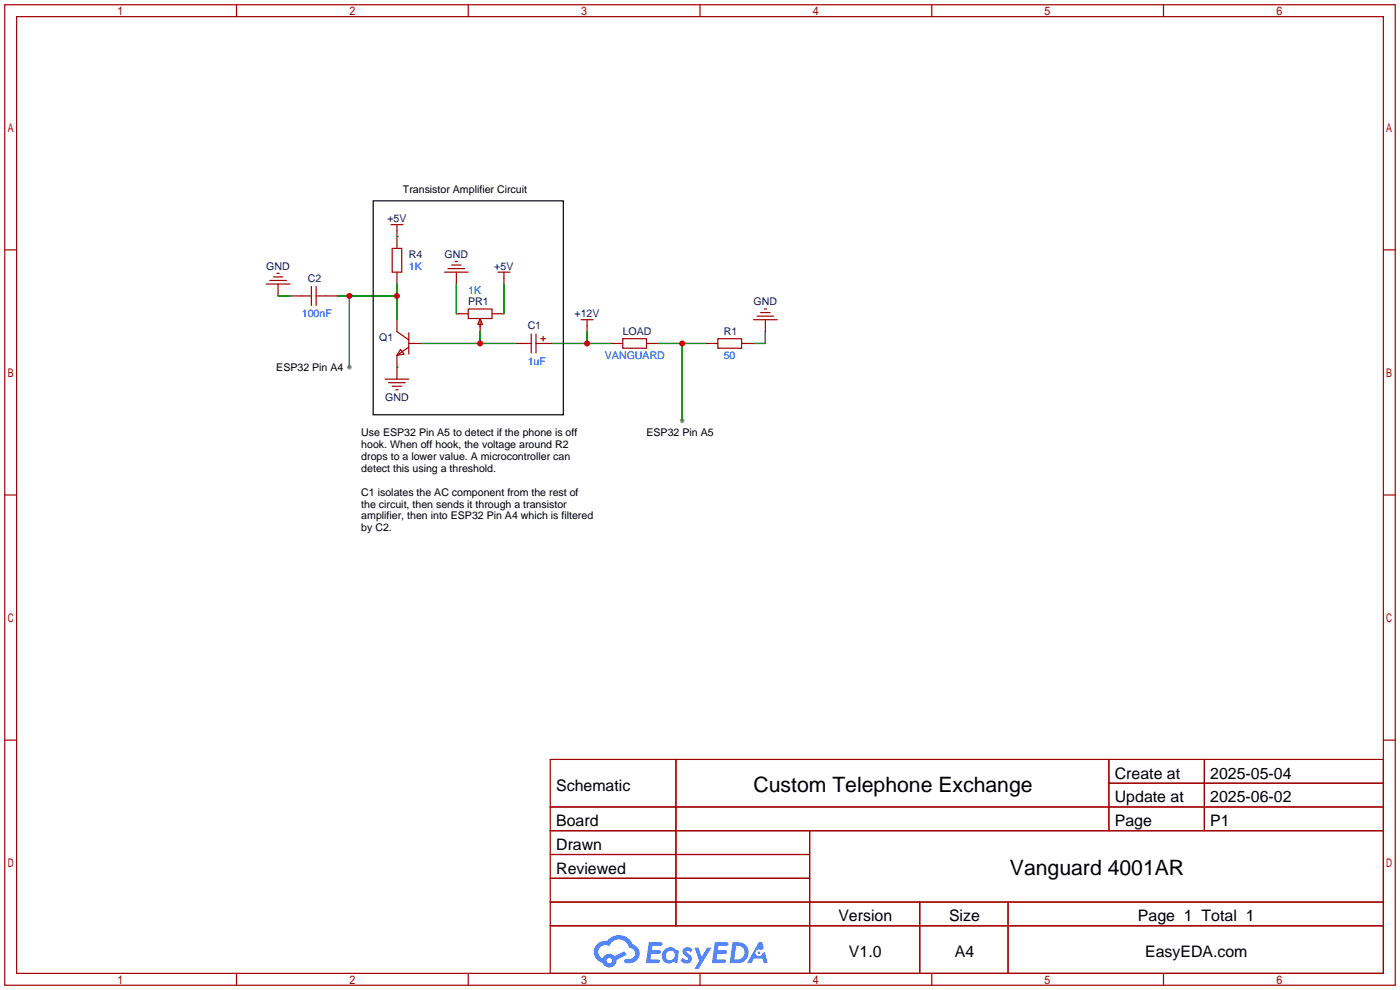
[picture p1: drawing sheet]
<svg xmlns="http://www.w3.org/2000/svg" width="299mm" height="212mm" viewBox="0 0 299 212" stroke-linecap="round" stroke-linejoin="round" font-family="sans-serif">
<g fill="#999">
<circle cx="74.7" cy="78.5" r=".51"/>
<circle cx="145.8" cy="89.9" r=".51"/>
</g>
<g fill="none" stroke="#a10000" stroke-width=".25">
<path d="M1 1h297.2v209.6h-297.2zM3.6 3.6h292.1v204.4h-292.1zM50.5 1v2.6M100.1 1v2.6M149.6 1v2.6M199.1 1v2.6M248.7 1v2.6M1 53.4h2.6M295.7 53.4h2.5M1 105.8h2.6M295.7 105.8h2.5M1 158.2h2.6"/>
<path d="M295.7 158.2h2.5M117.6 162.3h178.1v45.7h-178.1zM117.6 172.5h178.1M117.6 177.5h178.1M144.5 162.3v35.6M173 177.5v30.5M237 162.3v15.2M237 167.4h58.7M257.4 162.3v15.2M117.6 182.6h55.4M117.6 192.8h178.1M117.6 187.7h55.4"/>
<path d="M117.6 197.9h178.1M196.6 192.8v15.2M215.4 192.8v15.2M50.5 208v2.6M100.1 208v2.6M149.6 208v2.6M199.1 208v2.6M248.7 208v2.6"/>
</g>
<g fill="#5487ff">
<path d="M146.2 202.7a1.3 1.3 0 0 1 1.8 .3l-.4 .6a.54 .54 0 0 0-.9-.2l.1 .2a1.28 1.28 0 0 1 .8 2 1.53 1.53 0 0 1-2.2-.3l.5-.6 .8 .5a.31 .31 0 0 0 .4-.3 .31 .31 0 0 0-.3-.4 1.12 1.12 0 0 1-.6-1.8z"/>
<path d="M148.5 202.5h.8l.7 2 1.1-2h1l-2.8 4.6h-.9l1-1.7z"/>
<path d="M138.7 201.4h1.6a1.31 1.31 0 0 1 1.3 .2 .4 .4 0 0 1-.4 .5l-1.8 .1-.1 .9h1.7a.4 .4 0 0 1 .3 .4 .4 .4 0 0 1-.4 .4h-1.7l-.2 1.2h1.4a.46 .46 0 0 1 .5 0 .46 .46 0 0 1 .1 .5l-.3 .2h-2.7z"/>
<path d="M152.8 201.4h1.6a1.32 1.32 0 0 1 1.3 .2 .39 .39 0 0 1-.4 .5l-1.7 .1-.2 .9h1.7a.4 .4 0 0 1 .3 .4 .4 .4 0 0 1-.4 .4h-1.7l-.2 1.2h1.4a.46 .46 0 0 1 .5 0 .46 .46 0 0 1 .1 .5l-.3 .2h-2.7z"/>
<path d="M162.2 201.4h.7l.4 1.3-.7 .4a.75 .75 0 0 0-1.1 .3 .75 .75 0 0 0 .5 1 .75 .75 0 0 0 .9-.7l.6-.2 .6 2.3h-.9l-.2-.9h-1.9l-.5 .9h-.9z"/>
<path d="M156.6 201.4l-.7 4.4h1.5a2.27 2.27 0 0 0 2.6-2.2 2.27 2.27 0 0 0-2.7-2.2zM157.3 202.1a1.5 1.5 0 0 1 1.8 1.6 1.5 1.5 0 0 1-1.9 1.4h-.3z"/>
<path d="M142 203a1.6 1.6 0 0 0-.3 2.3 1.6 1.6 0 0 0 2.3 .2l.8 .3 .3-2.4-.2-.3-.4-.1a1.58 1.58 0 0 0-2.5 0zM142.6 203.5a.98 .98 0 0 1 1.6 .4 .98 .98 0 0 1-1.1 1.3 .94 .94 0 0 1-.8-.7 .94 .94 0 0 1 .3-1z"/>
<path d="M127.6 201.8a2.37 2.37 0 0 0 1.2 4 1.54 1.54 0 0 0 1.7 1 1.54 1.54 0 0 0 1.3-1.6l2.1-1.1-.4-.8-2.1 1a1.57 1.57 0 0 0-2.6 .5 1.5 1.5 0 0 1-.7-2.1 1.5 1.5 0 0 1 2.1-.5 2.23 2.23 0 0 1 2.3-1.4 2.23 2.23 0 0 1 2 1.8 1.16 1.16 0 0 1 1.3 1.1 1.16 1.16 0 0 1-1.1 1.2h-.7a.47 .47 0 0 0-.6 .4 .47 .47 0 0 0 .4 .5 2.17 2.17 0 0 0 2.6-.9 2.17 2.17 0 0 0-.4-2.7l-.8-.4a3.2 3.2 0 0 0-5.4-.7l-1.2 .1zM129.7 205.3a.58 .58 0 0 1 1.1 0 .58 .58 0 0 1-1.1 0z"/>
<circle cx="162.2" cy="203.6" r=".28"/>
</g>
<g fill="none" stroke="#a10000" stroke-width=".25">
<path d="M57.7 59.9h3.5M58.4 59.2h2.1M59.2 58.4h.5M83.6 48h2.5M83.8 53.1h2.1v5.1h-2.1zM84.8 48v5.1M84.8 58.2v2.5M95 58.2h5.1M95.8 57.4h3.5M96.5 56.6h2.1M97.3 55.9h.5M97.5 58.2v2.5"/>
<path d="M106.4 58.2h2.6M107.7 58.2v2.5M56.9 60.7h5.1M59.4 60.7v2.5M62 63.2h4.5M66.5 61.2v4.1M67.6 63.2h4.5M67.6 61.2v4.1M84.8 68.3v2.6l2.6 1.7M84.8 75.9v5.1M85.6 74.7l.8 1-1.6 .2zM87.4 73.4h2.5"/>
<path d="M87.4 74.2l-2.6 1.7M87.4 71.1v4.6M97.5 67.1h2.6M100.1 66h5.1v2.1h-5.1zM102.6 68.1l.5 1.2h-1zM102.6 68.3v2.6M105.2 67.1h2.5M110.2 73.4h3.3M113.5 71.4v4M114.6 73.4h3.3M114.6 71.4v4M115.6 72.4h1"/>
<path d="M116.1 71.9v1M124.2 68.3h2.5M125.5 68.3v2.6M130.6 73.4h2.5M133.1 72.4h5.1v2h-5.1zM138.2 73.4h2.5M150.9 73.4h2.5M153.4 72.4h5.1v2h-5.1zM158.5 73.4h2.5M161 68.3h5.1M161.8 67.6h3.6M162.6 66.8h2"/>
<path d="M163.3 66h.5M163.6 68.3v2.6M82.3 81h5.1M83.1 81.8h3.5M83.8 82.5h2.1M84.6 83.3h.5"/>
</g>
<g fill="none" stroke="#008700" stroke-width=".25">
<path d="M84.8 50.5h.1M59.4 63.2h2.6M72.1 63.2h12.7M74.7 63.2v15.3M84.8 78.5h.1M84.8 60.7v7.6M89.9 73.4h20.3M97.5 60.7v6.4M102.6 70.9v2.5M107.7 60.7v6.4M117.9 73.4h12.7M125.5 70.9v2.5"/>
<path d="M140.7 73.4h10.2M145.8 73.4v16.5M163.6 70.9v2.5h-2.6"/>
</g>
<path d="M79.8 42.9h40.6v45.7h-40.6z" fill="none" stroke="#000" stroke-width=".25"/>
<g fill="#c00">
<circle cx="125.5" cy="73.4" r=".63"/>
<circle cx="102.6" cy="73.4" r=".63"/>
<circle cx="84.8" cy="63.2" r=".63"/>
<circle cx="74.7" cy="63.2" r=".63"/>
<circle cx="145.8" cy="73.4" r=".63"/>
</g>
<g font-size="4.5">
<text x="161" y="169.3">Custom Telephone Exchange</text>
<text x="215.8" y="187.1">Vanguard 4001AR</text>
</g>
<g font-size="3.4">
<text x="238.3" y="166.4">Create at</text>
<text x="258.7" y="166.4">2025-05-04</text>
<text x="118.9" y="169">Schematic</text>
<text x="238.3" y="171.5">Update at</text>
<text x="258.7" y="171.5">2025-06-02</text>
<text x="118.9" y="176.6">Board</text>
<text x="238.3" y="176.6">Page</text>
<text x="258.7" y="176.6">P1</text>
<text x="118.9" y="181.7">Drawn</text>
<text x="118.9" y="186.7">Reviewed</text>
<text x="179.2" y="196.9">Version</text>
<text x="202.8" y="196.9">Size</text>
<text x="243.2" y="196.9">Page 1 Total 1</text>
<text x="181.4" y="204.5">V1.0</text>
<text x="204.1" y="204.5">A4</text>
<text x="244.7" y="204.5">EasyEDA.com</text>
</g>
<g font-size="2.3">
<text x="86.1" y="41.2">Transistor Amplifier Circuit</text>
<text x="59.1" y="79.3">ESP32 Pin A4</text>
<text x="77.2" y="93.2">Use ESP32 Pin A5 to detect if the phone is off</text>
<text x="77.2" y="95.8">hook. When off hook, the voltage around R2</text>
<text x="138.2" y="93.2">ESP32 Pin A5</text>
<text x="77.2" y="98.3">drops to a lower value. A microcontroller can</text>
<text x="77.2" y="100.8">detect this using a threshold.</text>
<text x="77.2" y="105.9">C1 isolates the AC component from the rest of</text>
<text x="77.2" y="108.5">the circuit, then sends it through a transistor</text>
<text x="77.2" y="111">amplifier, then into ESP32 Pin A4 which is filtered</text>
<text x="77.2" y="113.5">by C2.</text>
</g>
<g font-size="2.3" fill="#000080">
<text x="82.8" y="47.5">+5V</text>
<text x="56.9" y="57.7">GND</text>
<text x="87.4" y="55.1">R4</text>
<text x="95" y="55.1">GND</text>
<text x="105.6" y="57.7">+5V</text>
<text x="65.8" y="60.2">C2</text>
<text x="100.1" y="65.3">PR1</text>
<text x="161.1" y="65.3">GND</text>
<text x="112.8" y="70.4">C1</text>
<text x="122.8" y="67.8">+12V</text>
<text x="133.1" y="71.6">LOAD</text>
<text x="154.7" y="71.6">R1</text>
<text x="81" y="72.9">Q1</text>
<text x="82.3" y="85.6">GND</text>
</g>
<g font-size="2.3" fill="#00f">
<text x="87.4" y="57.7">1K</text>
<text x="100.1" y="62.7">1K</text>
<text x="64.5" y="67.8">100nF</text>
<text x="112.8" y="78">1uF</text>
<text x="129.3" y="76.7">VANGUARD</text>
<text x="154.7" y="76.7">50</text>
</g>
</svg>
